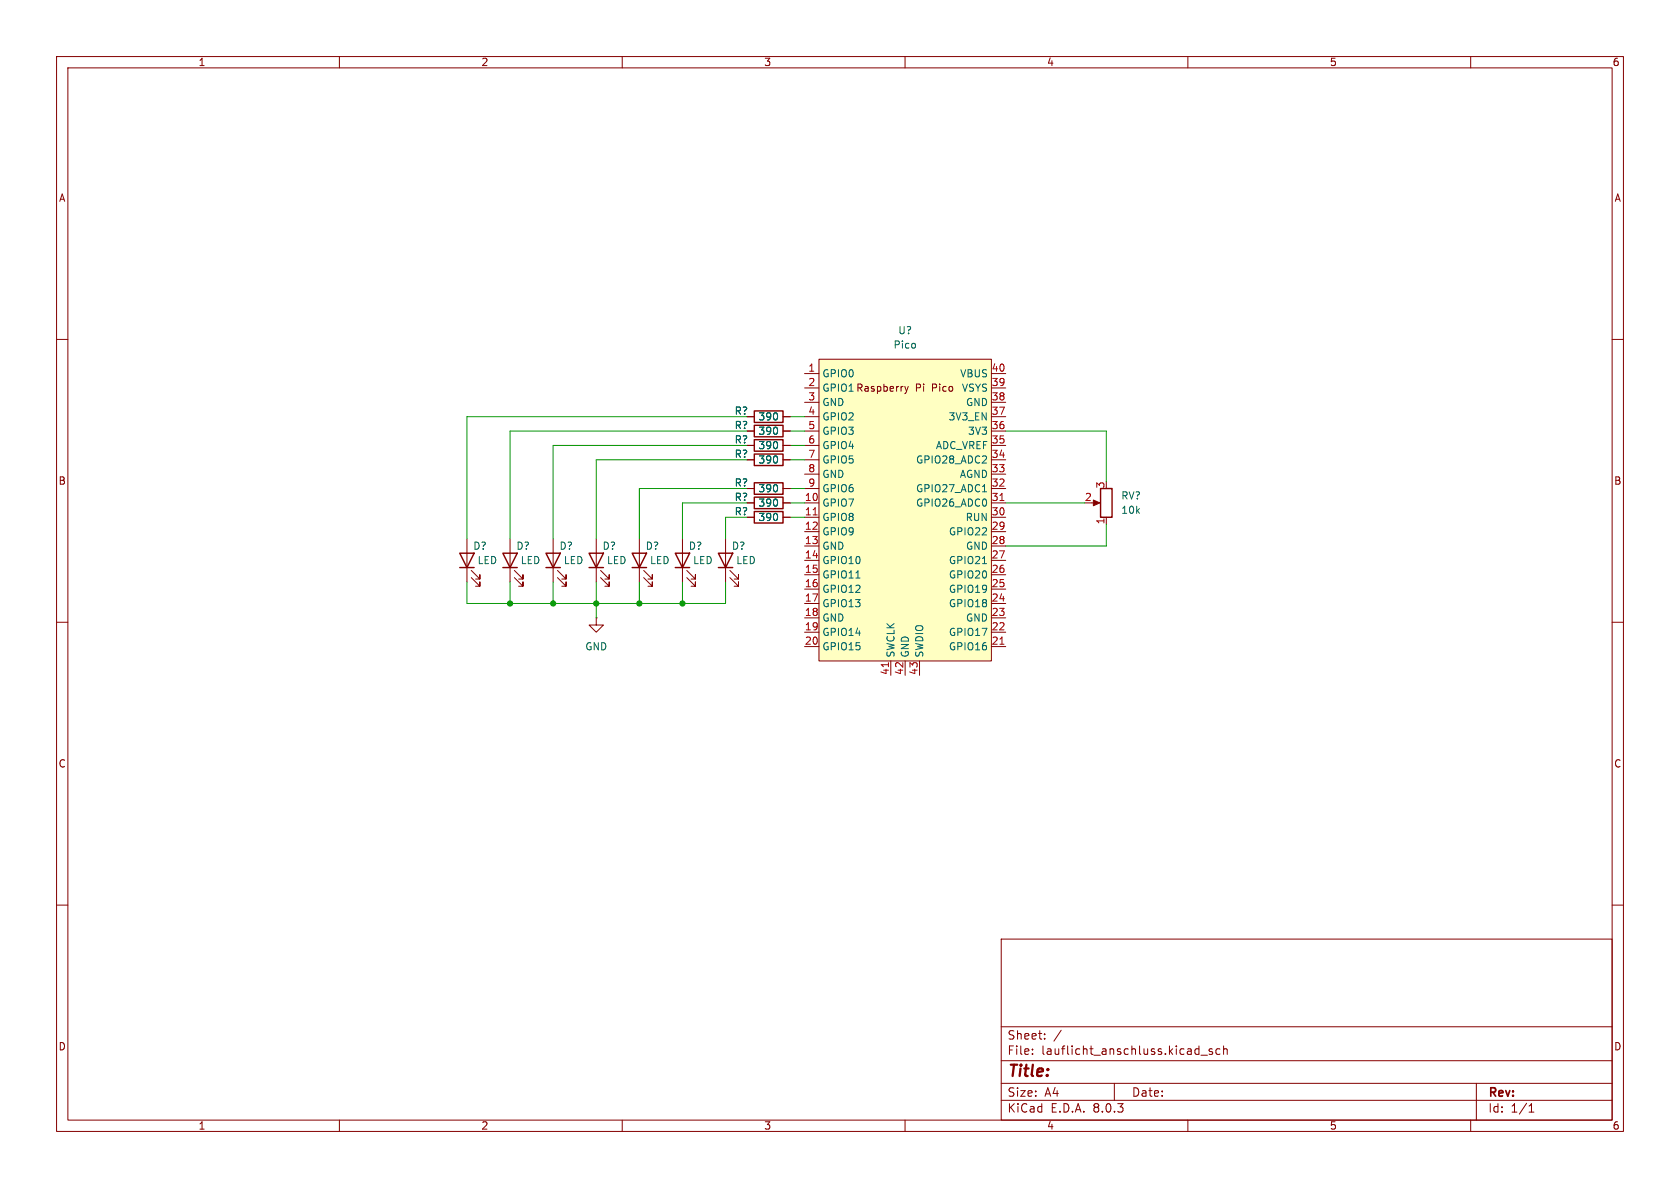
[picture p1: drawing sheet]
<svg xmlns="http://www.w3.org/2000/svg" width="297mm" height="210mm" viewBox="0 0 297 210" stroke-linecap="round" stroke-linejoin="round" font-family="sans-serif">
<g fill="none" stroke="#840000" stroke-width=".18">
<path d="M10 10h277v190h-277zM12 12h273v186h-273zM60 10v2M110 10v2M160 10v2M210 10v2M260 10v2M10 60h2M285 60h2M90.2 95.3v7.6M97.8 95.3v7.6M128.3 95.3v7.6"/>
<path d="M132.1 81.3h1.2M138.4 81.3h1.3M10 110h2M90.9 102.1l1.6 1.5v-.7v.7h-.8M90.9 100.8l1.6 1.6v-.8v.8h-.8M98.6 102.1l1.5 1.5v-.7v.7h-.8M98.6 100.8l1.5 1.6v-.8v.8h-.8M105.4 109.2v1.3h1.3l-1.3 1.3-1.3-1.3h1.3M105.4 109.2h.1M129 102.1l1.6 1.5v-.7v.7h-.8M129 100.8l1.6 1.6v-.8v.8h-.8M285 110h2"/>
<path d="M10 160h2M285 160h2M177 166h108v32h-108zM60 198v2M110 198v2M160 198v2M177 194.5h108M177 191.5h108M177 187.5h108M177 181.5h108M182.5 186.3v.1M182.5 185.5v.1"/>
<path d="M184.7 183.6v.1M184.7 182.8v.1M187.6 182.1l-1.3 2M197 191.5v3M210 198v2M212.3 186.5h1.2M214.3 185.5l-.3-.1-.3 .2 .1 .2 .5 .2v.3h-.6M215.7 185.5l-.5-.1-.2 .3v.4l.1 .2h.6M216.3 185.5l.2-.1 .4 .1 .1 .9M216.3 184.9v1.5M260 198v2M261 191.5v6.5"/>
<path d="M270.3 196.6h.9M270.3 195.5l.4-.4v1.5"/>
</g>
<path d="M88.9 97.8h2.5l-1.2 2.5zM96.5 97.8h2.6l-1.3 2.5zM127 97.8h2.5l-1.2 2.5zM133.3 80.3h5.1v2h-5.1zM88.9 100.3h2.5M96.5 100.3h2.6M127 100.3h2.5" fill="none" stroke="#840000" stroke-width=".25"/>
<path d="M144.8 63.5h30.5v53.3h-30.5z" fill="#ffffc2"/>
<g fill="none" stroke="#840000" stroke-width=".18">
<path d="M132.1 78.7h1.2M132.1 76.2h1.2M132.1 73.7h1.2M138.4 78.7h1.3M138.4 76.2h1.3M138.4 73.7h1.3M142.2 66h2.6M142.2 68.6h2.6M142.2 71.1h2.6M142.2 78.7h2.6M142.2 76.2h2.6M142.2 73.7h2.6"/>
<path d="M144.8 63.5h30.5v53.3h-30.5zM160 68.3l.3 .9M160.3 69.2l-.3 .4M160.6 68.3l-.3 .9M175.3 66h2.5M175.3 68.6h2.5M175.3 71.1h2.5M175.3 78.7h2.5M175.3 76.2h2.5M175.3 73.7h2.5M82.5 95.3v7.6M105.4 95.3v7.6"/>
<path d="M113 95.3v7.6M120.6 95.3v7.6M132.1 88.9h1.2M132.1 91.4h1.2M132.1 86.4h1.2M132.1 81.3h1.2M138.4 88.9h1.3M138.4 91.4h1.3M138.4 86.4h1.3M138.4 81.3h1.3M142.2 88.9h2.6M142.2 91.4h2.6"/>
<path d="M142.2 94h2.6M142.2 96.5h2.6M142.2 99.1h2.6M142.2 86.4h2.6M142.2 83.8h2.6M142.2 81.3h2.6M175.3 88.9h2.5M175.3 91.4h2.5M175.3 94h2.5M175.3 96.5h2.5M175.3 99.1h2.5M175.3 86.4h2.5"/>
<path d="M175.3 83.8h2.5M175.3 81.3h2.5M193 88.9h1.1M195.6 91.4v1.3M83.3 102.1l1.5 1.5v-.7v.7h-.7M83.3 100.8l1.5 1.6v-.8v.8h-.7M106.2 102.1l1.5 1.5v-.7v.7h-.8M106.2 100.8l1.5 1.6v-.8v.8h-.8M113.8 102.1l1.5 1.5v-.7v.7h-.7M113.8 100.8l1.5 1.6v-.8v.8h-.7M121.4 102.1l1.5 1.5v-.7v.7h-.7M121.4 100.8l1.5 1.6v-.8v.8h-.7"/>
<path d="M142.2 101.6h2.6M142.2 104.1h2.6M142.2 106.7h2.6M142.2 109.2h2.6M142.2 111.8h2.6M142.2 114.3h2.6M157.5 116.8v2.6M160 116.8v2.6M162.6 116.8v2.6M175.3 101.6h2.5M175.3 104.1h2.5M175.3 106.7h2.5"/>
<path d="M175.3 109.2h2.5M175.3 111.8h2.5M175.3 114.3h2.5"/>
</g>
<path d="M143.8 91h.7M176.8 88.5h.7M157.1 117.1v.8M176.8 113.9h.7" fill="none" stroke="#a90000" stroke-width=".18"/>
<path d="M173.7 99.6h.7M173.7 86.9h.7M151.3 102.2h.7" fill="none" stroke="#006464" stroke-width=".18"/>
<g fill="none" stroke="#840000" stroke-width=".25">
<path d="M133.3 75.2h5.1v2h-5.1zM133.3 72.6h5.1v2.1h-5.1zM133.3 77.7h5.1v2.1h-5.1zM81.3 97.8h2.5l-1.3 2.5zM104.1 97.8h2.6l-1.3 2.5zM111.8 97.8h2.5l-1.3 2.5zM119.4 97.8h2.5l-1.3 2.5zM133.3 87.9h5.1v2h-5.1zM133.3 90.4h5.1v2.1h-5.1zM133.3 85.3h5.1v2.1h-5.1zM194.6 86.4h2v5h-2zM81.3 100.3h2.5"/>
<path d="M104.1 100.3h2.6M111.8 100.3h2.5M119.4 100.3h2.5"/>
</g>
<path d="M193.3 88.4l1.1 .5-1.1 .5z" fill="#840000" stroke="#840000" stroke-width=".18"/>
<g fill="none" stroke="#009600" stroke-width=".18">
<path d="M132.1 78.7h-34.3v16.6M132.1 76.2h-41.9v19.1M132.1 73.7h-49.6v21.6M139.7 78.7h2.5M139.7 76.2h2.5M139.7 73.7h2.5M177.8 76.2h17.8v8.9M132.1 86.4h-19.1v8.9M132.1 81.3h-26.7v14M132.1 88.9h-11.5v6.4M132.1 91.4h-3.8v3.9M139.7 81.3h2.5"/>
<path d="M139.7 86.4h2.5M139.7 88.9h2.5M139.7 91.4h2.5M177.8 88.9h14M195.6 92.7v3.8h-17.8M82.5 102.9v3.8h45.8v-3.8M90.2 102.9v3.8M97.8 102.9v3.8M105.4 102.9v6.3M113 102.9v3.8M120.6 102.9v3.8"/>
</g>
<g fill="#009600" stroke="#009600" stroke-width=".18">
<circle cx="97.8" cy="106.7" r=".46"/>
<circle cx="90.2" cy="106.7" r=".46"/>
<circle cx="105.4" cy="106.7" r=".46"/>
<circle cx="113" cy="106.7" r=".46"/>
<circle cx="120.6" cy="106.7" r=".46"/>
</g>
<text font-size="2.8" fill="#840000" x="178" y="190.9">Title:</text>
<g font-size="2.1" fill="#840000">
<text x="178" y="184">Sheet:</text>
<text x="178" y="186.7">File:</text>
<text x="184.1" y="186.7">lauflicht_anschluss.kicad_sch</text>
<text x="178" y="196.9">KiCad</text>
<text x="178" y="194.1">Size:</text>
<text x="184.7" y="194.1">A4</text>
<text x="185.7" y="196.9">E.D.A.</text>
<text x="193.3" y="196.9">8.0.3</text>
<text x="200" y="194.1">Date:</text>
<text x="263" y="194.3">Rev:</text>
<text x="263" y="196.9">Id:</text>
<text x="267.1" y="196.9">1/1</text>
</g>
<g font-size="1.8" fill="#840000">
<text x="35" y="11.9">1</text>
<text x="85" y="11.9">2</text>
<text x="135" y="11.9">3</text>
<text x="185" y="11.9">4</text>
<text x="235" y="11.9">5</text>
<text x="285" y="11.9">6</text>
<text x="10.3" y="35.9">A</text>
<text x="285.3" y="35.9">A</text>
<text x="161.8" y="69.5">Pi</text>
<text x="164.9" y="69.5">Pico</text>
<text x="10.3" y="85.9">B</text>
<text x="285.3" y="85.9">B</text>
<text x="10.3" y="135.9">C</text>
<text x="285.3" y="135.9">C</text>
<text x="10.3" y="185.9">D</text>
<text x="285.3" y="185.9">D</text>
<text x="35" y="199.9">1</text>
<text x="85" y="199.9">2</text>
<text x="135" y="199.9">3</text>
<text x="185" y="199.9">4</text>
<text x="235" y="199.9">5</text>
<text x="285" y="199.9">6</text>
</g>
<g font-size="1.8" fill="#006464">
<text x="158.7" y="59.3">U?</text>
<text x="157.9" y="61.8">Pico</text>
<text x="145.3" y="66.9">GPIO0</text>
<text x="145.3" y="69.4">GPIO1 Raspberry</text>
<text x="145.3" y="72">GND</text>
<text x="169.7" y="66.9">VBUS</text>
<text x="170" y="69.4">VSYS</text>
<text x="170.7" y="72">GND</text>
<text x="129.8" y="76">R?</text>
<text x="129.8" y="73.5">R?</text>
<text x="134" y="77.1">390</text>
<text x="134" y="74.5">390</text>
<text x="145.3" y="74.5">GPIO2</text>
<text x="145.3" y="77.1">GPIO3</text>
<text x="167.6" y="74.5">3V3_EN</text>
<text x="171" y="77.1">3V3</text>
<text x="129.8" y="81.1">R?</text>
<text x="129.8" y="78.6">R?</text>
<text x="134" y="82.1">390</text>
<text x="134" y="79.6">390</text>
<text x="145.3" y="79.6">GPIO4</text>
<text x="145.3" y="82.1">GPIO5</text>
<text x="161.8" y="82.1">GPIO28_ADC2</text>
<text x="165.4" y="79.6">ADC_VREF</text>
<text x="129.8" y="88.7">R?</text>
<text x="129.8" y="86.2">R?</text>
<text x="134" y="89.8">390</text>
<text x="134" y="87.2">390</text>
<text x="145.3" y="89.8">GPIO7</text>
<text x="145.3" y="84.7">GND</text>
<text x="145.3" y="87.2">GPIO6</text>
<text x="161.8" y="89.8">GPIO26_ADC0</text>
<text x="161.8" y="87.2">GPIO27_ADC1</text>
<text x="169.6" y="84.7">AGND</text>
<text x="198.1" y="88.5">RV?</text>
<text x="129.8" y="91.3">R?</text>
<text x="134" y="92.3">390</text>
<text x="145.3" y="92.3">GPIO8</text>
<text x="145.3" y="94.8">GPIO9</text>
<text x="167.7" y="94.8">GPIO22</text>
<text x="170.6" y="92.3">RUN</text>
<text x="198.1" y="91">10k</text>
<text x="83.6" y="97.4">D?</text>
<text x="84.3" y="99.9">LED</text>
<text x="91.2" y="97.4">D?</text>
<text x="92" y="99.9">LED</text>
<text x="98.8" y="97.4">D?</text>
<text x="99.6" y="99.9">LED</text>
<text x="106.4" y="97.4">D?</text>
<text x="107.2" y="99.9">LED</text>
<text x="114.1" y="97.4">D?</text>
<text x="114.8" y="99.9">LED</text>
<text x="121.7" y="97.4">D?</text>
<text x="122.4" y="99.9">LED</text>
<text x="129.3" y="97.4">D?</text>
<text x="130.1" y="99.9">LED</text>
<text x="145.3" y="97.4">GND</text>
<text x="145.3" y="99.9">GPIO10</text>
<text x="167.7" y="99.9">GPIO21</text>
<text x="170.7" y="97.4">GND</text>
<text x="145.3" y="102.5">GPIO11</text>
<text x="145.3" y="105">GPIO12</text>
<text x="145.3" y="107.5">GPIO13</text>
<text x="167.7" y="107.5">GPIO18</text>
<text x="167.7" y="105">GPIO19</text>
<text x="167.7" y="102.5">GPIO20</text>
<text x="145.3" y="110.1">GND</text>
<text x="145.3" y="112.6">GPIO14</text>
<text x="167.7" y="112.6">GPIO17</text>
<text x="170.7" y="110.1">GND</text>
<text x="103.4" y="115.2">GND</text>
<text x="145.3" y="115.2">GPIO15</text>
<text x="158.3" y="116.3" transform="rotate(-90 158.3 116.3)">SWCLK</text>
<text x="160.9" y="116.3" transform="rotate(-90 160.9 116.3)">GND</text>
<text x="163.4" y="116.3" transform="rotate(-90 163.4 116.3)">SWDIO</text>
<text x="167.7" y="115.2">GPIO16</text>
</g>
<g font-size="1.8" fill="#a90000">
<text x="142.8" y="65.8">1</text>
<text x="175.2" y="65.8">40</text>
<text x="142.8" y="68.3">2</text>
<text x="142.8" y="70.9">3</text>
<text x="175.2" y="70.9">38</text>
<text x="175.2" y="68.3">39</text>
<text x="142.8" y="73.4">4</text>
<text x="142.8" y="75.9">5</text>
<text x="175.2" y="75.9">36</text>
<text x="175.2" y="73.4">37</text>
<text x="142.8" y="78.5">6</text>
<text x="142.8" y="81">7</text>
<text x="142.8" y="83.6">8</text>
<text x="175.2" y="83.6">33</text>
<text x="175.2" y="81">34</text>
<text x="175.2" y="78.5">35</text>
<text x="142.2" y="88.6">10</text>
<text x="142.8" y="86.1">9</text>
<text x="175.2" y="88.6">31</text>
<text x="175.2" y="86.1">32</text>
<text x="191.7" y="88.6">2</text>
<text x="195.3" y="86.4" transform="rotate(-90 195.3 86.4)">3</text>
<text x="142.2" y="91.2">11</text>
<text x="142.2" y="93.7">12</text>
<text x="175.2" y="93.7">29</text>
<text x="175.2" y="91.2">30</text>
<text x="195.3" y="92.8" transform="rotate(-90 195.3 92.8)">1</text>
<text x="142.2" y="96.3">13</text>
<text x="142.2" y="98.8">14</text>
<text x="142.2" y="101.3">15</text>
<text x="175.2" y="101.3">26</text>
<text x="175.2" y="98.8">27</text>
<text x="175.2" y="96.3">28</text>
<text x="142.2" y="103.9">16</text>
<text x="142.2" y="106.4">17</text>
<text x="175.2" y="106.4">24</text>
<text x="175.2" y="103.9">25</text>
<text x="142.2" y="109">18</text>
<text x="142.2" y="111.5">19</text>
<text x="175.2" y="111.5">22</text>
<text x="175.2" y="109">23</text>
<text x="142.2" y="114">20</text>
<text x="157.2" y="119.4" transform="rotate(-90 157.2 119.4)">41</text>
<text x="159.8" y="119.4" transform="rotate(-90 159.8 119.4)">42</text>
<text x="162.3" y="119.4" transform="rotate(-90 162.3 119.4)">43</text>
<text x="175.2" y="114">21</text>
</g>
</svg>
